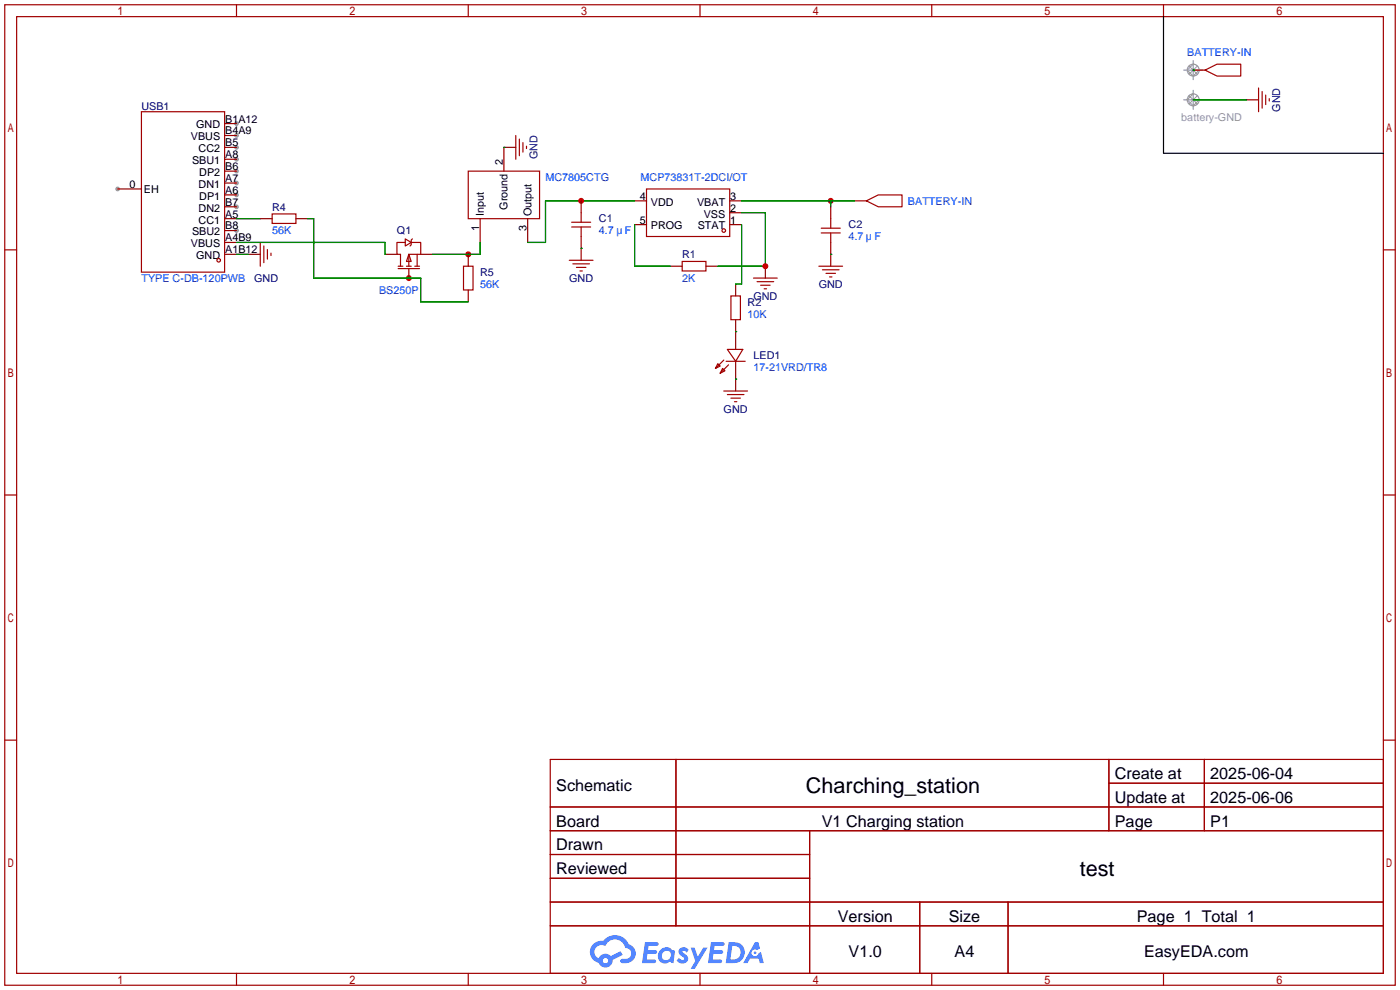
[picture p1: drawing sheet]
<svg xmlns="http://www.w3.org/2000/svg" width="299mm" height="212mm" viewBox="0 0 299 212" stroke-linecap="round" stroke-linejoin="round" font-family="sans-serif">
<g fill="#999">
<circle cx="50.5" cy="49.3" r=".51"/>
<circle cx="50.5" cy="31.5" r=".51"/>
<circle cx="25.1" cy="40.4" r=".51"/>
<circle cx="50.5" cy="44.2" r=".51"/>
<circle cx="50.5" cy="41.7" r=".51"/>
<circle cx="50.5" cy="39.1" r=".51"/>
<circle cx="50.5" cy="29" r=".51"/>
<circle cx="50.5" cy="26.4" r=".51"/>
<circle cx="50.5" cy="36.6" r=".51"/>
<circle cx="50.5" cy="34" r=".51"/>
</g>
<g fill="none" stroke="#a10000" stroke-width=".25">
<path d="M1 1h297.2v209.6h-297.2zM3.6 3.6h292.1v204.4h-292.1zM50.5 1v2.6M100.1 1v2.6M149.6 1v2.6M199.1 1v2.6M248.7 1v2.6M1 53.4h2.6M295.7 53.4h2.5M1 105.8h2.6M295.7 105.8h2.5M1 158.2h2.6"/>
<path d="M295.7 158.2h2.5M117.6 162.3h178.1v45.7h-178.1zM117.6 172.5h178.1M117.6 177.5h178.1M144.5 162.3v35.6M173 177.5v30.5M237 162.3v15.2M237 167.4h58.7M257.4 162.3v15.2M117.6 182.6h55.4M117.6 192.8h178.1M117.6 187.7h55.4"/>
<path d="M117.6 197.9h178.1M196.6 192.8v15.2M215.4 192.8v15.2M50.5 208v2.6M100.1 208v2.6M149.6 208v2.6M199.1 208v2.6M248.7 208v2.6"/>
</g>
<g fill="#5487ff">
<path d="M145.3 202.7a1.3 1.3 0 0 1 1.9 .3l-.4 .6a.54 .54 0 0 0-.9-.2l.1 .2a1.34 1.34 0 0 1 .9 1.8 1.47 1.47 0 0 1-2.3-.1l.5-.6 .8 .5a.31 .31 0 0 0 .4-.3 .31 .31 0 0 0-.3-.4 1.12 1.12 0 0 1-.7-1.8z"/>
<path d="M147.6 202.5h.9l.6 2 1.2-2h.9l-2.7 4.6h-.9l1-1.7z"/>
<path d="M137.8 201.4h1.7a1.31 1.31 0 0 1 1.2 .2 .4 .4 0 0 1-.3 .5l-1.8 .1-.1 .9h1.6a.4 .4 0 0 1 .4 .4 .4 .4 0 0 1-.5 .4h-1.6l-.2 1.2h1.4a.46 .46 0 0 1 .5 0 .46 .46 0 0 1 .1 .5l-.4 .2h-2.6z"/>
<path d="M151.9 201.4h1.7a1.32 1.32 0 0 1 1.2 .2 .39 .39 0 0 1-.3 .5l-1.8 .1-.1 .9h1.6a.4 .4 0 0 1 .4 .4 .4 .4 0 0 1-.4 .4h-1.7l-.2 1.2h1.4a.46 .46 0 0 1 .5 0 .46 .46 0 0 1 .1 .5l-.4 .2h-2.6z"/>
<path d="M161.3 201.4h.8l.3 1.3-.6 .4a.75 .75 0 0 0-1.1 .3 .75 .75 0 0 0 .5 1 .75 .75 0 0 0 .9-.7l.5-.2 .6 2.3h-.8l-.3-.9h-1.8l-.5 .9h-1z"/>
<path d="M155.7 201.4l-.6 4.4h1.5a2.27 2.27 0 0 0 2.6-2.2 2.27 2.27 0 0 0-2.7-2.2zM156.5 202.1a1.5 1.5 0 0 1 1.8 1.6 1.5 1.5 0 0 1-1.9 1.4h-.3z"/>
<path d="M141.2 203a1.6 1.6 0 0 0-.3 2.3 1.6 1.6 0 0 0 2.3 .2l.7 .3 .3-2.4-.1-.3-.5-.1a1.58 1.58 0 0 0-2.4 0zM141.8 203.5a.98 .98 0 0 1 1.6 .4 .98 .98 0 0 1-1.1 1.3 .94 .94 0 0 1-.9-.7 .94 .94 0 0 1 .4-1z"/>
<path d="M126.8 201.8a2.37 2.37 0 0 0 1.1 4 1.54 1.54 0 0 0 1.8 1 1.54 1.54 0 0 0 1.2-1.6l2.2-1.1-.5-.8-2 1a1.57 1.57 0 0 0-2.7 .5 1.5 1.5 0 0 1-.7-2.1 1.5 1.5 0 0 1 2.2-.5 2.23 2.23 0 0 1 2.3-1.4 2.23 2.23 0 0 1 2 1.8 1.16 1.16 0 0 1 1.2 1.1 1.16 1.16 0 0 1-1.1 1.2h-.7a.47 .47 0 0 0-.5 .4 .47 .47 0 0 0 .4 .5 2.17 2.17 0 0 0 2.5-.9 2.17 2.17 0 0 0-.3-2.7l-.8-.4a3.2 3.2 0 0 0-5.5-.7l-1.1 .1zM128.8 205.3a.6 .6 0 0 1 1.2 0 .6 .6 0 0 1-1.2 0z"/>
<circle cx="161.4" cy="203.6" r=".28"/>
</g>
<g fill="none" stroke="#870000" stroke-width=".25">
<path d="M48 31.5h2.5M48 39.1h2.5M48 29h2.5M48 26.4h2.5M48 36.6h2.5M48 34h2.5M110.2 31.5h-2.5v5.1M25.1 40.4h5.1M48 49.3h2.5M48 46.7h2.5M48 51.8h2.5M48 54.4h2.5"/>
<path d="M48 44.2h2.5M48 41.7h2.5M53.1 54.4h2.5M102.6 46.7v5.1M112.8 46.7v5.1M135.6 48h2.6M135.6 42.9h2.6M143.3 56.9h2.5M150.9 56.9h2.5M156 48h2.5M156 45.5h2.5M156 42.9h2.5"/>
<path d="M163.6 56.9v2.5M182.6 42.9h2.6"/>
</g>
<g fill="none" stroke="#a10000" stroke-width=".25">
<path d="M30.2 23.9h17.8v34.3h-17.8zM100.1 36.6h15.2v10.1h-15.2zM110.2 29v5M111 29.7v3.6M111.8 30.5v2M112.5 31.2v.6M55.6 51.8v5.1M56.4 52.6v3.5M57.1 53.3v2.1M57.9 54.1v.5M138.2 40.4h17.8v10.1h-17.8zM145.8 55.9h5.1v2h-5.1z"/>
<path d="M161 59.4h5.1M185.2 42.9l2.5-1.2h5.1v2.5h-5.1zM161.8 60.2h3.6M162.6 61h2M163.3 61.7h.5"/>
<circle cx="46.7" cy="55.6" r=".38"/>
<circle cx="154.7" cy="49.3" r=".38"/>
</g>
<path d="M50.5 54.4h2.6M135.6 42.9h-19v8.9h-3.8M135.6 48v8.9h7.7M158.5 45.5h5.1v11.4h-10.2" fill="none" stroke="#008700" stroke-width=".25"/>
<g fill="#c00">
<circle cx="124.2" cy="42.9" r=".63"/>
<circle cx="163.6" cy="56.9" r=".63"/>
<circle cx="177.5" cy="42.9" r=".63"/>
<circle cx="100.1" cy="54.4" r=".63"/>
<circle cx="87.4" cy="59.4" r=".63"/>
</g>
<g fill="none" stroke="#008700" stroke-width=".25">
<path d="M255 15h.1M107.7 31.5h.1M255 21.3h11.4M50.5 46.7h5.1M50.5 51.8h31.8v2.6M65.8 46.7h1.3v12.7h22.8v5.1h10.2M102.6 51.8v2.6h-10.1M124.2 53.1h.1M158.5 42.9h24.1M158.5 48v12.7h-1.3M177.5 54.4h.1M177.5 42.9v1.3"/>
<path d="M157.2 70.9h.1M157.2 81h.1"/>
</g>
<g fill="none" stroke="#870000" stroke-width=".25">
<path d="M255 14.7v.3h2.6M254.8 21.3h.2M266.4 21.3h2.6M55.6 46.7h2.6M63.2 46.7h2.6M82.3 54.4h2.5M87.4 57.4v2M89.9 54.4h2.6M100.1 54.4v2.5M124.2 42.9v2.6M124.2 50.5v5.1M177.5 44.2v2.5"/>
<path d="M177.5 51.8v5.1M100.1 62v2.5M157.2 60.7v2.5M157.2 68.3v6.4M157.2 77.2v6.4"/>
</g>
<g fill="none" stroke="#a10000" stroke-width=".25">
<path d="M257.6 15l2.5-1.3h5.1v2.6h-5.1zM269 18.8v5.1M269.7 19.6v3.5M270.5 20.3v2.1M271.3 21.1v.5M58.2 45.7h5v2.1h-5zM85.1 56.9h1M85.1 57.4h4.6M86.6 51.8h-1.8v2.6h.8v2.5M86.6 51.1l1.3 .7-1.3 .8zM86.9 56.9h1M87.4 54.4l.5 1.5h-1z"/>
<path d="M87.9 51.8h2v2.6h-2.5v2.5M88.1 51.1l-.2 .2v1l-.3 .3M88.6 56.9h1.1M89.2 54.4v2.5M99.1 56.9h2v5.1h-2zM121.7 55.6h5M122.2 47.5h4M122.2 48.5h4M122.4 56.4h3.6M123.2 57.2h2M124 57.9h.5M124.2 45.5v2"/>
<path d="M124.2 48.5v2M175 56.9h5.1M175.5 48.8h4.1M175.5 49.8h4.1M175.8 57.7h3.5M176.5 58.4h2.1M177.3 59.2h.5M177.5 46.7v2.1M177.5 49.8v2M153.4 77.7l.5 .5-1 .5zM154.4 78.7l.5 .5-1 .6zM154.7 77l-1.8 1.7"/>
<path d="M155.2 77.2h4.1M155.4 74.7h3.3l-1.5 2.5zM155.7 78l-1.8 1.8M156.2 63.2h2v5.1h-2zM154.7 83.6h5.1M155.4 84.3h3.6M156.2 85.1h2M157 85.9h.5"/>
</g>
<path d="M248.7 3.6v29.2h47" fill="none" stroke="#000" stroke-width=".25"/>
<path d="M254.1 14.1l1.8 1.8M255 13.7l-1.3 1.3 1.3 1.3 1.3-1.3M255.9 14.1l-1.8 1.8M254.1 20.4l1.8 1.8M255 20.1l-1.3 1.2 1.3 1.3 1.3-1.3M255.9 20.4l-1.8 1.8" fill="none" stroke="#999" stroke-width=".21"/>
<g fill="none" stroke="#999" stroke-width=".25">
<path d="M253 15h4M255 13v4M255 19.3v4.1M253 21.3h4"/>
<circle cx="255" cy="15" r="1.27"/>
<circle cx="255" cy="21.3" r="1.27"/>
</g>
<g font-size="4.6">
<text x="172.2" y="169.4">Charching_station</text>
<text x="230.8" y="187.2">test</text>
</g>
<g font-size="3.5">
<text x="238.3" y="166.5">Create at</text>
<text x="258.7" y="166.5">2025-06-04</text>
<text x="118.9" y="169.1">Schematic</text>
<text x="238.3" y="171.6">Update at</text>
<text x="258.7" y="171.6">2025-06-06</text>
<text x="118.9" y="176.7">Board</text>
<text x="175.6" y="176.7">V1 Charging station</text>
<text x="238.3" y="176.7">Page</text>
<text x="258.7" y="176.7">P1</text>
<text x="118.9" y="181.8">Drawn</text>
<text x="118.9" y="186.8">Reviewed</text>
<text x="179.1" y="197">Version</text>
<text x="202.8" y="197">Size</text>
<text x="243" y="197">Page 1 Total 1</text>
<text x="181.4" y="204.6">V1.0</text>
<text x="204" y="204.6">A4</text>
<text x="244.5" y="204.6">EasyEDA.com</text>
</g>
<g font-size="2.3" fill="#00f">
<text x="253.7" y="12">BATTERY-IN</text>
<text x="116.6" y="38.7">MC7805CTG</text>
<text x="136.9" y="38.7">MCP73831T-2DCI/OT</text>
<text x="194.1" y="43.7">BATTERY-IN</text>
<text x="58.2" y="50.1">56K</text>
<text x="128" y="50.1">4.7</text>
<text x="133.5" y="50.1">F</text>
<text x="181.4" y="51.4">4.7</text>
<text x="186.9" y="51.4">F</text>
<text x="30.2" y="60.2">TYPE C-DB-120PWB</text>
<text x="81" y="62.8">BS250P</text>
<text x="102.6" y="61.5">56K</text>
<text x="145.8" y="60.2">2K</text>
<text x="159.8" y="67.9">10K</text>
<text x="161" y="79.3">17-21VRD/TR8</text>
</g>
<g font-size="2.3" fill="#000080">
<text x="30.2" y="23.4">USB1</text>
<text x="273.6" y="23.9" transform="rotate(-90 273.6 23.9)">GND</text>
<text x="114.9" y="34.1" transform="rotate(-90 114.9 34.1)">GND</text>
<text x="58.2" y="45">R4</text>
<text x="128" y="47.5">C1</text>
<text x="84.8" y="50.1">Q1</text>
<text x="181.4" y="48.8">C2</text>
<text x="102.6" y="59">R5</text>
<text x="145.8" y="55.2">R1</text>
<text x="54.3" y="60.2">GND</text>
<text x="121.6" y="60.2">GND</text>
<text x="159.8" y="65.3">R2</text>
<text x="161" y="64.1">GND</text>
<text x="175" y="61.5">GND</text>
<text x="161" y="76.8">LED1</text>
<text x="154.7" y="88.2">GND</text>
</g>
<g font-size="2.3">
<text x="40.8" y="30">VBUS</text>
<text x="41.9" y="27.5">GND</text>
<text x="48.1" y="28.7">B4A9</text>
<text x="48.1" y="26.2">B1A12</text>
<text x="41" y="35.1">SBU1</text>
<text x="42.4" y="32.5">CC2</text>
<text x="48.1" y="31.3">B5</text>
<text x="48.1" y="33.8">A8</text>
<text x="107.5" y="35.3" transform="rotate(-90 107.5 35.3)">2</text>
<text x="27.7" y="40.2">0</text>
<text x="30.7" y="41.2">EH</text>
<text x="42.4" y="40.2">DN1</text>
<text x="42.6" y="37.6">DP2</text>
<text x="48.1" y="41.4">A6</text>
<text x="48.1" y="38.9">A7</text>
<text x="48.1" y="36.3">B6</text>
<text x="42.4" y="47.8">CC1</text>
<text x="42.4" y="45.2">DN2</text>
<text x="42.6" y="42.7">DP1</text>
<text x="48.1" y="46.5">A5</text>
<text x="48.1" y="44">B7</text>
<text x="103.4" y="46.2" transform="rotate(-90 103.4 46.2)">Input</text>
<text x="108.5" y="44.8" transform="rotate(-90 108.5 44.8)">Ground</text>
<text x="113.6" y="46.2" transform="rotate(-90 113.6 46.2)">Output</text>
<text x="136.8" y="42.7">4</text>
<text x="136.8" y="47.8">5</text>
<text x="139.1" y="44">VDD</text>
<text x="149" y="44">VBAT</text>
<text x="150.4" y="46.5">VSS</text>
<text x="156.1" y="47.8">1</text>
<text x="156.1" y="45.2">2</text>
<text x="156.1" y="42.7">3</text>
<text x="40.8" y="52.9">VBUS</text>
<text x="41" y="50.3">SBU2</text>
<text x="48.1" y="49">B8</text>
<text x="48.1" y="51.6">A4B9</text>
<text x="102.4" y="49.3" transform="rotate(-90 102.4 49.3)">1</text>
<text x="112.5" y="49.3" transform="rotate(-90 112.5 49.3)">3</text>
<text x="139.1" y="49">PROG</text>
<text x="149.1" y="49">STAT</text>
<text x="41.9" y="55.4">GND</text>
<text x="48.1" y="54.1">A1B12</text>
</g>
<text font-size="2.3" fill="#999" x="252.5" y="26">battery-GND</text>
</svg>
